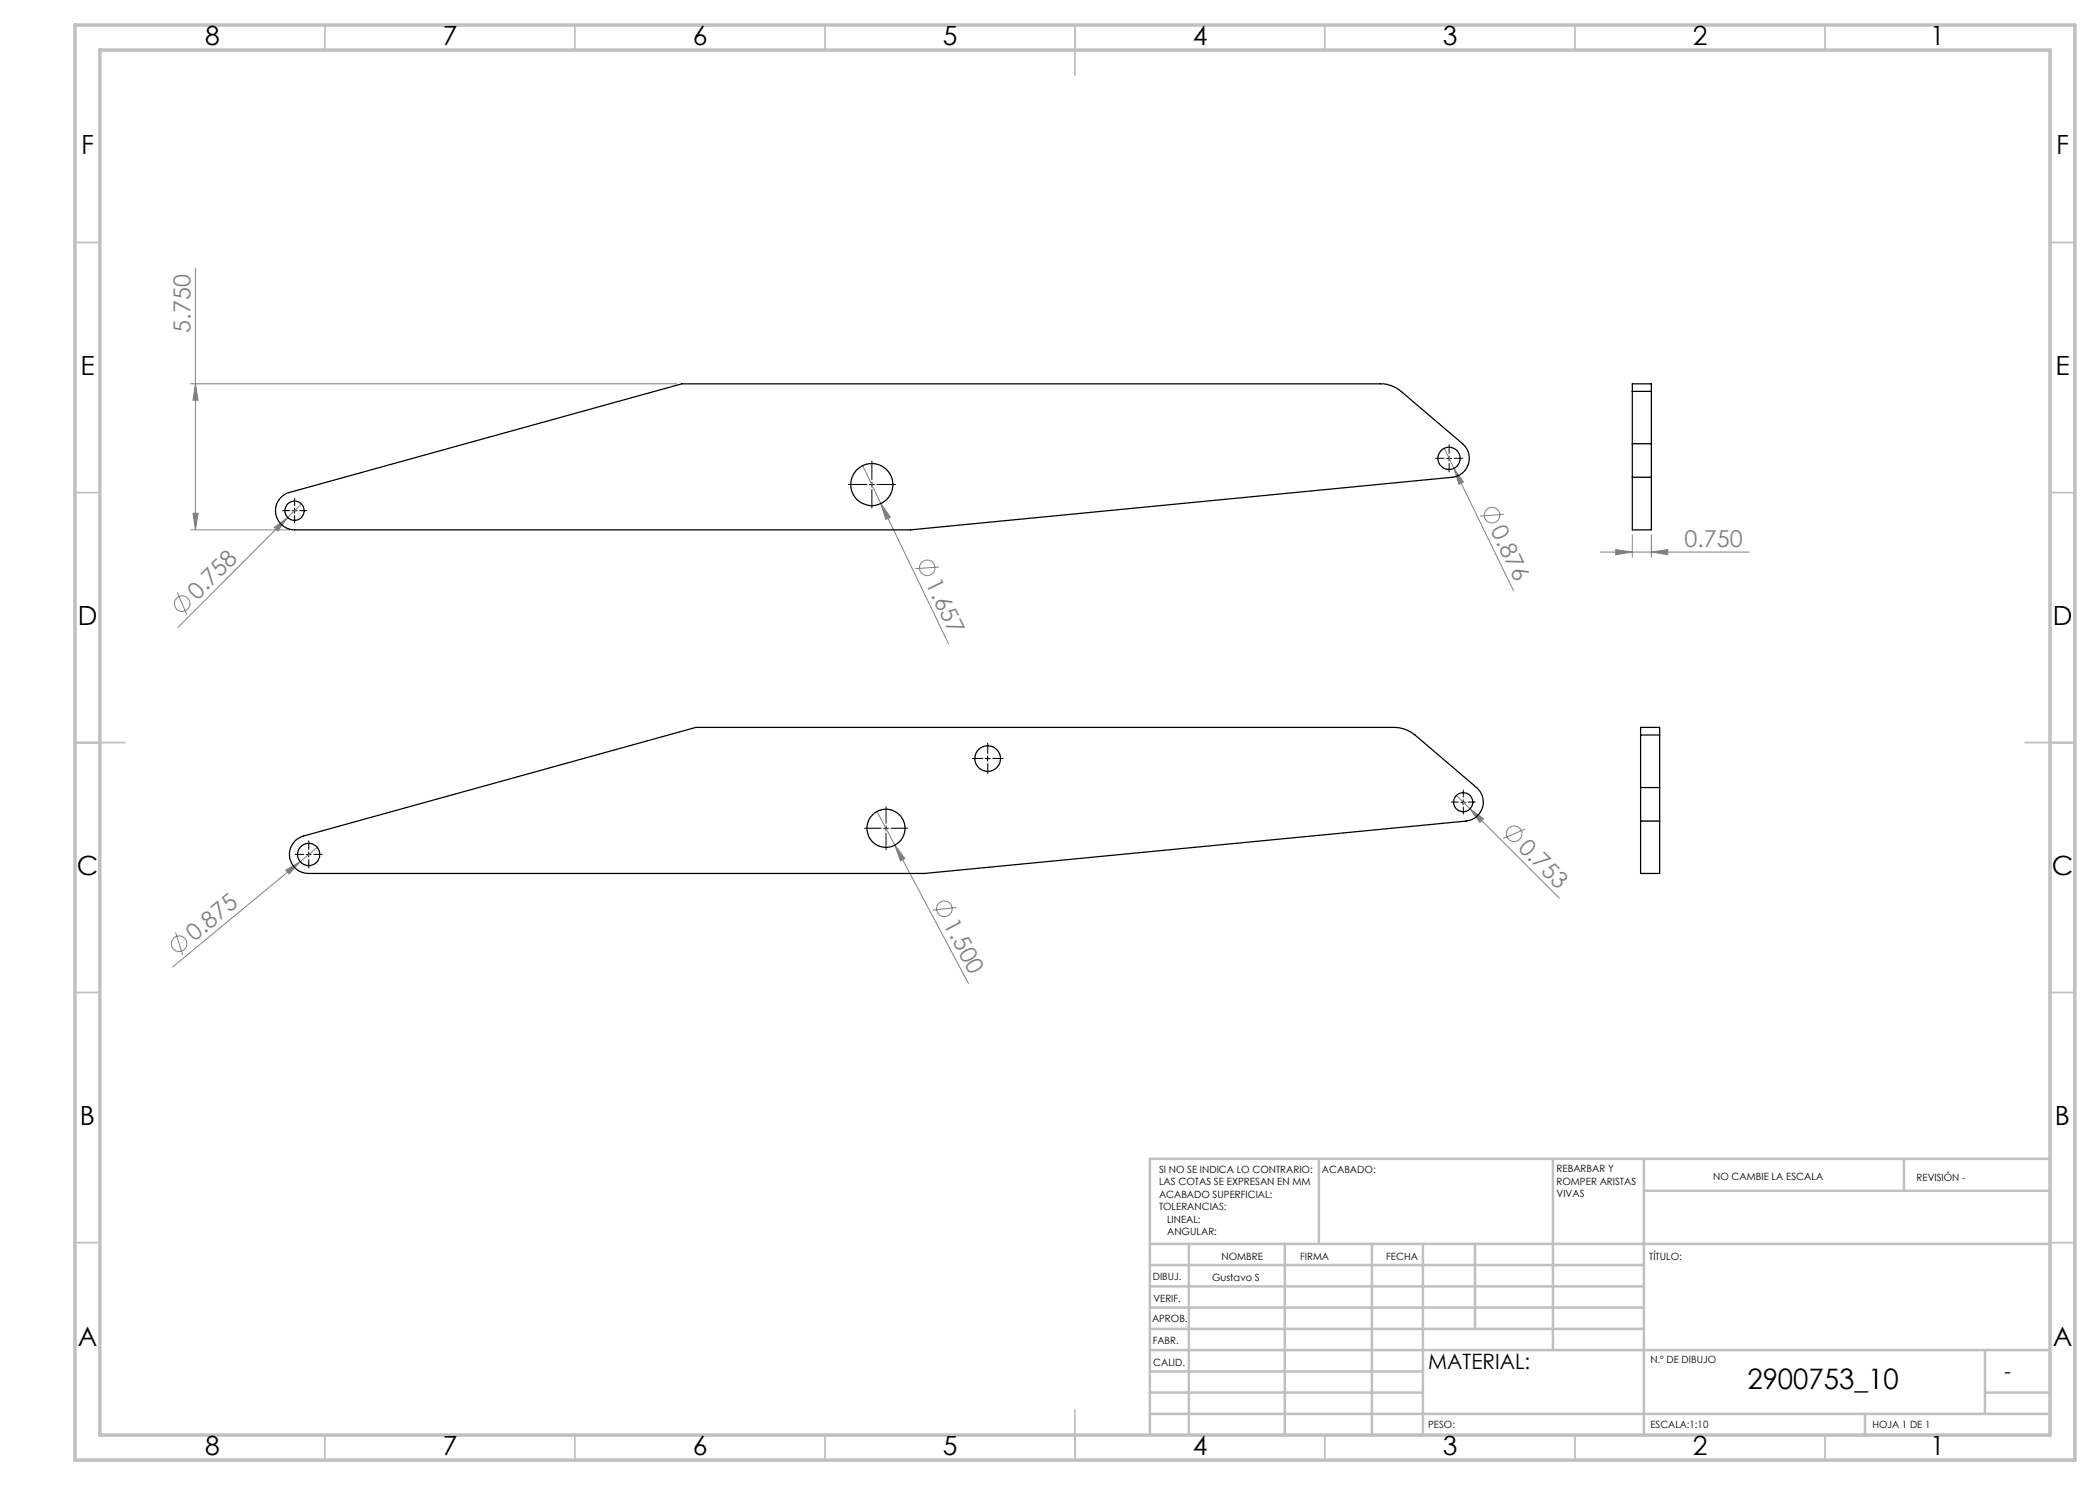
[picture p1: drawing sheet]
<svg xmlns="http://www.w3.org/2000/svg" width="420mm" height="297mm" viewBox="0 0 420 297" stroke-linecap="round" stroke-linejoin="round" font-family="sans-serif">
<g fill="none" stroke="#c0c0c0" stroke-width=".35">
<path d="M65 5v5M115 5v5M165 5v5M215 5v10M265 5v5M315 5v5M365 5v5M15 48.5h5M410 48.5h5M15 98.5h5M410 98.5h5M15 148.5h10"/>
<path d="M405 148.5h10M15 198.5h5M410 198.5h5M15 248.5h5M410 248.5h5M65 287v5M115 287v5M165 287v5M215 282v10M265 287v5M315 287v5M365 287v5"/>
</g>
<g fill="none" stroke="#c0c0c0" stroke-width=".5">
<path d="M263.8 231.8v17M310.6 231.8v38.2M328.8 231.8v55.2M328.8 238.2h81.2M380.8 231.8v6.4M410 231.8h-180v55.2M230 248.8h180M230 257.3h98.8M230 253h98.8M237.8 248.8v38.2M257 248.8v38.2M274.4 248.8v38.2"/>
<path d="M284.6 248.8v38.2M295 248.8v17M230 265.8h98.8M230 261.5h98.8M230 278.5h54.6M230 274.3h54.6M230 270h180M397 278.5h13M397 270v12.8M230 282.8h180M373 282.8v4.2"/>
</g>
<path d="M15 5h400v287h-400zM20 10h390v277h-390z" fill="none" stroke="#c0c0c0" stroke-width=".7"/>
<g fill="none" stroke="#808080" stroke-width=".2">
<path d="M39.1 53.6v52.4M38.1 76.8h97.3M39.1 76.8l.5 3.2h-1zM172.5 93.1l3.7 7.6M288.9 89.7l1.9 4M290.8 93.7l1.9 2.7-.9 .5zM290.8 93.7l11.9 24.5M35.5 118.5l1.9 4.4M38.1 106h19.8M38.6 102.7h1l-.5 3.3zM54.9 105.5l2.6-2-1.9 2.7zM57.5 103.5l-21.9 22"/>
<path d="M60.3 100.8l-2.8 2.7M176.2 100.7l1.9 2.8-.9 .4zM176.2 100.7l13.5 28M187.8 113.4l-4.7 .3M300.8 102.9l-4.8 .3M320.1 110.4h29.7M323.1 109.9l3.4 .5-3.4 .5zM326.5 107v4.4M330.3 110.4l3.3-.5v1zM330.3 107v4.4M291.3 159.1l20.6 20.5M57.1 174l2.9-1.7-2.2 2.5z"/>
<path d="M60 172.3l-25.5 21.1M63.5 169.5l-3.5 2.8M175.4 162.3l3.6 6.7M179 169l2 2.7-.9 .5zM179 169l14.7 27.7M294 161.8l2.7 2-.7 .7zM305 165.8l-4.4 1.9M35.1 186.5l1.4 4.5M191.3 181.5l-4.8 .5"/>
<circle cx="185.4" cy="113.6" r="1.56"/>
<circle cx="298.4" cy="103" r="1.56"/>
<circle cx="36.4" cy="120.7" r="1.56"/>
<circle cx="302.8" cy="166.8" r="1.56"/>
<circle cx="35.8" cy="188.7" r="1.55"/>
<circle cx="188.9" cy="181.8" r="1.56"/>
</g>
<g fill="none" stroke="#000" stroke-width=".2" stroke-dasharray="15.2 1.3 1.3 1.3">
<path d="M173.4 96.9h-3.7M174.4 95.9v-3.7M174.4 97.9v3.7M175.4 96.9h3.7M288.8 91.7h-1.7M289.8 90.7v-1.8M289.8 92.7v1.7M290.8 91.7h1.8M57.9 102.1h-1.4M58.9 101.1v-1.4M58.9 103.1v1.5M59.9 102.1h1.5"/>
<path d="M196.6 151.7h-2.1M197.6 150.7v-2.1M197.6 152.7v2.1M198.6 151.7h2M292.7 159.4v-1.4M60.8 170.9h-1.8M61.8 169.9v-1.7M61.8 171.9v1.7M62.8 170.9h1.7M176.2 165.6h-3.3M177.2 164.6v-3.3M177.2 166.6v3.4"/>
<path d="M178.2 165.6h3.3M291.7 160.4h-1.5M292.7 161.4v1.4M293.7 160.4h1.4"/>
</g>
<g fill="none" stroke="#000" stroke-width=".2">
<path d="M173.8 96.9h1.1M174.4 96.4v1M289.3 91.7h1M289.8 91.2v1M58.4 102.2h1M58.9 101.6v1.1M197 151.7h1M197.5 151.2v1M292.6 159.9v1M61.2 170.9h1M61.7 170.4v1M176.7 165.7h1"/>
<path d="M177.2 165.2v1M292.1 160.4h1.1"/>
</g>
<g fill="#808080">
<path d="M57.1 174l2.9-1.7-2.2 2.5z"/>
<path d="M54.9 105.5l2.6-2-1.9 2.7z"/>
<path d="M176.2 100.7l1.9 2.8-.9 .4z"/>
<path d="M290.8 93.7l1.9 2.7-.9 .5z"/>
<path d="M179 169l2 2.7-.9 .5z"/>
<path d="M294 161.8l2.7 2-.7 .7z"/>
<path d="M330.3 110.4l3.3-.5v1zM323.1 109.9l3.4 .5-3.4 .5z"/>
<path d="M38.6 102.7h1l-.5 3.3zM39.1 76.8l.5 3.2h-1z"/>
</g>
<g fill="none" stroke="#000" stroke-width=".25">
<path d="M326.5 78.3v-1.5h3.8v1.5M326.5 78.3h3.8M326.5 78.3v10.5M330.3 78.3v10.5M56.1 99.6a3.4 3.4 0 0 1 1.8-1.1l78.5-21.7h139.7a6.4 6.4 0 0 1 4.1 1.5l12.3 10.5a3.8 3.8 0 0 1 1.2 4 3.8 3.8 0 0 1-3.3 2.7l-108.3 10.5h-123.2a3.8 3.8 0 0 1-3.5-2.3 3.8 3.8 0 0 1 .7-4.1zM326.5 88.8v6.7M326.5 95.5v10.5h3.8v-10.5M326.5 88.8h3.8M326.5 95.5h3.8M330.3 88.8v6.7M328.1 157.5v6.7M328.1 147v-1.5h3.8v1.5"/>
<path d="M328.1 157.5h3.8M328.1 147h3.8M328.1 147v10.5M331.9 157.5v6.7M331.9 147v10.5M58.9 168.3l.8-.7 1-.4 78.5-21.7h139.7a6.4 6.4 0 0 1 4.1 1.5l12.3 10.5a3.8 3.8 0 0 1 1.2 4.1 3.8 3.8 0 0 1-3.3 2.6l-108.3 10.5h-123.2a3.8 3.8 0 0 1-3.5-2.3 3.8 3.8 0 0 1 .7-4.1zM328.1 164.2v10.5h3.8v-10.5M328.1 164.2h3.8"/>
<circle cx="174.4" cy="96.9" r="4.2"/>
<circle cx="289.8" cy="91.7" r="2.23"/>
<circle cx="58.9" cy="102.1" r="1.93"/>
<circle cx="197.5" cy="151.7" r="2.56"/>
<circle cx="61.7" cy="170.9" r="2.22"/>
<circle cx="177.2" cy="165.7" r="3.8"/>
<circle cx="292.7" cy="160.4" r="1.92"/>
</g>
<text font-size="5.6" x="349.5" y="277.9">2900753_10</text>
<g font-size="5.3">
<text x="41" y="9">8</text>
<text x="88.5" y="9">7</text>
<text x="138.5" y="9">6</text>
<text x="188.5" y="9">5</text>
<text x="238.5" y="9">4</text>
<text x="288.5" y="9">3</text>
<text x="338.5" y="9">2</text>
<text x="386" y="9">1</text>
<text x="16.2" y="30.8">F</text>
<text x="411.2" y="30.8">F</text>
<text x="16.1" y="75">E</text>
<text x="411.1" y="75">E</text>
<text x="15.5" y="125">D</text>
<text x="410.5" y="125">D</text>
<text x="15.4" y="175">C</text>
<text x="410.4" y="175">C</text>
<text x="16" y="225">B</text>
<text x="411" y="225">B</text>
<text x="15.5" y="269.3">A</text>
<text x="410.5" y="269.3">A</text>
<text x="41" y="291">8</text>
<text x="88.5" y="291">7</text>
<text x="138.5" y="291">6</text>
<text x="188.5" y="291">5</text>
<text x="238.5" y="291">4</text>
<text x="288.5" y="291">3</text>
<text x="338.5" y="291">2</text>
<text x="386" y="291">1</text>
</g>
<g font-size="4.7" fill="#808080">
<text x="38.1" y="66.5" transform="rotate(-90 38.1 66.5)">5.750</text>
<text x="298" y="106.1" transform="rotate(64 298 106.1)">0.876</text>
<text x="336.9" y="109.4">0.750</text>
<text x="185" y="116.6" transform="rotate(64 185 116.6)">1.657</text>
<text x="39.5" y="120.1" transform="rotate(-45 39.5 120.1)">0.758</text>
<text x="303.5" y="169.8" transform="rotate(45 303.5 169.8)">0.753</text>
<text x="188.6" y="184.8" transform="rotate(62 188.6 184.8)">1.500</text>
<text x="38.9" y="188.4" transform="rotate(-40 38.9 188.4)">0.875</text>
</g>
<text font-size="4.2" x="285.6" y="273.8">MATERIAL:</text>
<text font-size="3.9" x="400.9" y="275.5">-</text>
<g font-size="2">
<text x="231.8" y="234.6">SI NO SE INDICA LO CONTRARIO:</text>
<text x="231.8" y="237.1">LAS COTAS SE EXPRESAN EN MM</text>
<text x="231.8" y="239.6">ACABADO SUPERFICIAL:</text>
<text x="264.4" y="234.6">ACABADO:</text>
<text x="311.3" y="234.5">REBARBAR Y</text>
<text x="311.3" y="237">ROMPER ARISTAS</text>
<text x="311.3" y="239.5">VIVAS</text>
<text x="342.6" y="236">NO CAMBIE LA ESCALA</text>
<text x="383.3" y="236.2">REVISIÓN -</text>
<text x="231.8" y="242.1">TOLERANCIAS:</text>
<text x="233.4" y="244.6">LINEAL:</text>
<text x="233.4" y="247.1">ANGULAR:</text>
<text x="244.3" y="252">NOMBRE</text>
<text x="260" y="251.9">FIRMA</text>
<text x="277.2" y="251.9">FECHA</text>
<text x="329.9" y="251.9">TÍTULO:</text>
<text x="230.6" y="256.1">DIBUJ.</text>
<text x="242.4" y="256.1">Gustavo S</text>
<text x="230.7" y="260.3">VERIF.</text>
<text x="230.4" y="264.4">APROB.</text>
<text x="230.5" y="268.8">FABR.</text>
<text x="230.7" y="273.1">CALID.</text>
<text x="330.1" y="272.5">N.º DE DIBUJO</text>
<text x="285.6" y="285.5">PESO:</text>
<text x="330.1" y="285.6">ESCALA:1:10</text>
<text x="374.5" y="285.6">HOJA 1 DE 1</text>
</g>
</svg>
